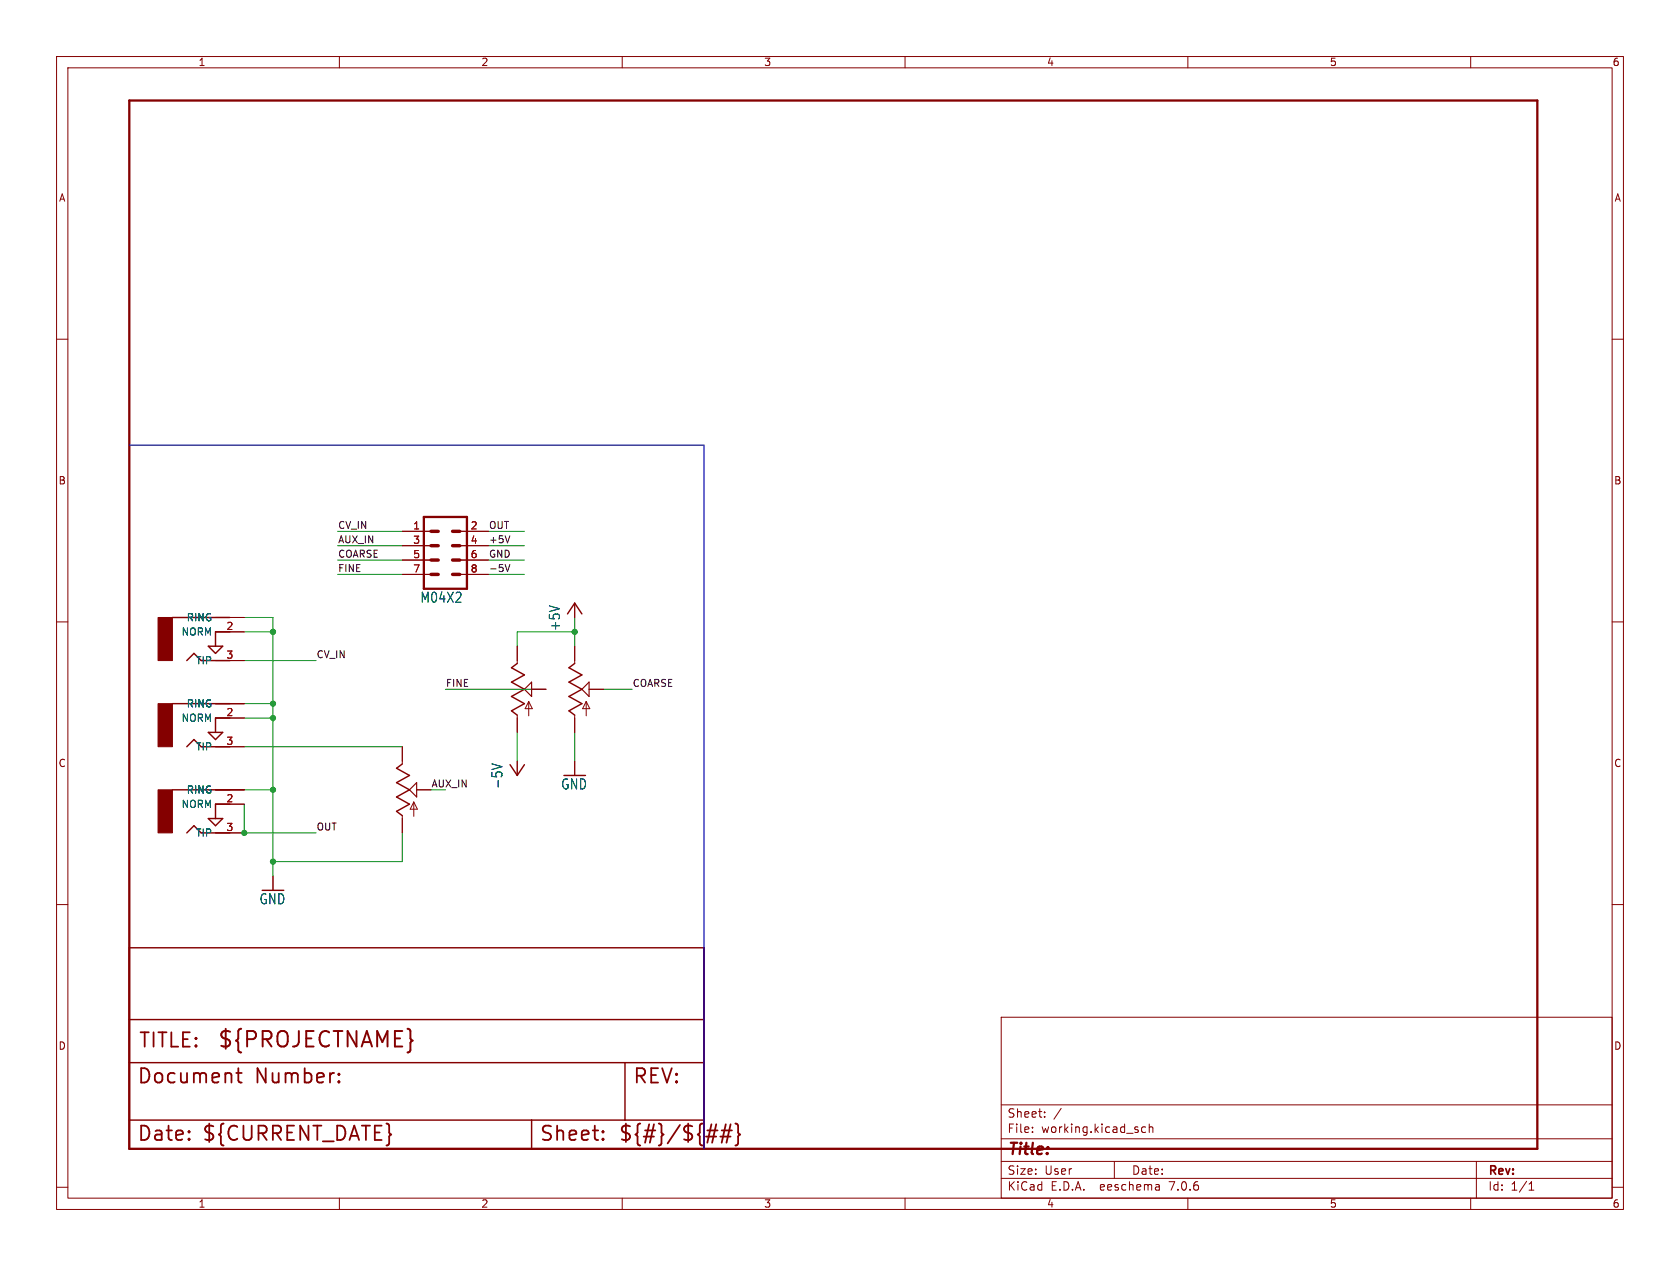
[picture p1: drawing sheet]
(kicad_sch (version 20230121) (generator eeschema)

 (paper "User" 297.002 223.926)

 (lib_symbols
  (symbol "working-eagle-import:+5V" (power) (in_bom yes) (on_board yes)
   (property "Reference" "#P+" (at 0 0 0) (effects (font (size 1.27 1.27)) hide))
   (property "Value" "+5V" (at -2.54 -5.08 90) (effects (font (size 1.778 1.5113)) (justify left bottom)))
   (property "Footprint" "" (at 0 0 0) (effects (font (size 1.27 1.27)) hide))
   (property "Datasheet" "" (at 0 0 0) (effects (font (size 1.27 1.27)) hide))
   (property "ki_locked" "" (at 0 0 0) (effects (font (size 1.27 1.27))))
   (symbol "+5V_1_0"
    (polyline (pts (xy 0 0) (xy -1.27 -1.905)) (stroke (width 0.254) (type solid)) (fill (type none)))
    (polyline (pts (xy 1.27 -1.905) (xy 0 0)) (stroke (width 0.254) (type solid)) (fill (type none)))
    (pin power_in line (at 0 -2.54 90) (length 2.54) (name "+5V" (effects (font (size 0 0)))) (number "1" (effects (font (size 0 0)))))))
  (symbol "working-eagle-import:-5V" (power) (in_bom yes) (on_board yes)
   (property "Reference" "#P-" (at 0 0 0) (effects (font (size 1.27 1.27)) hide))
   (property "Value" "-5V" (at -2.54 -2.54 90) (effects (font (size 1.778 1.5113)) (justify left bottom)))
   (property "Footprint" "" (at 0 0 0) (effects (font (size 1.27 1.27)) hide))
   (property "Datasheet" "" (at 0 0 0) (effects (font (size 1.27 1.27)) hide))
   (property "ki_locked" "" (at 0 0 0) (effects (font (size 1.27 1.27))))
   (symbol "-5V_1_0"
    (polyline (pts (xy -1.27 1.905) (xy 0 0)) (stroke (width 0.254) (type solid)) (fill (type none)))
    (polyline (pts (xy 0 0) (xy 1.27 1.905)) (stroke (width 0.254) (type solid)) (fill (type none)))
    (pin power_in line (at 0 2.54 270) (length 2.54) (name "-5V" (effects (font (size 0 0)))) (number "1" (effects (font (size 0 0)))))))
  (symbol "working-eagle-import:AUDIO-JACKERTHENVAR" (in_bom yes) (on_board yes)
   (property "Reference" "" (at -7.493 4.445 0) (effects (font (size 1.778 1.5113)) (justify left bottom) hide))
   (property "Value" "" (at 0 0 0) (effects (font (size 1.27 1.27)) hide))
   (property "Footprint" "working:ERTHENVAR-JACK" (at 0 0 0) (effects (font (size 1.27 1.27)) hide))
   (property "Datasheet" "" (at 0 0 0) (effects (font (size 1.27 1.27)) hide))
   (property "ki_locked" "" (at 0 0 0) (effects (font (size 1.27 1.27))))
   (symbol "AUDIO-JACKERTHENVAR_1_0"
    (rectangle (start -7.62 -5.08) (end -5.08 2.54) (stroke (width 0) (type default)) (fill (type outline)))
    (polyline (pts (xy -5.08 2.54) (xy 5.08 2.54)) (stroke (width 0.254) (type solid)) (fill (type none)))
    (polyline (pts (xy -2.54 -5.08) (xy -1.27 -3.81)) (stroke (width 0.254) (type solid)) (fill (type none)))
    (polyline (pts (xy -1.27 -3.81) (xy 0 -5.08)) (stroke (width 0.254) (type solid)) (fill (type none)))
    (polyline (pts (xy 0 -5.08) (xy 5.08 -5.08)) (stroke (width 0.254) (type solid)) (fill (type none)))
    (polyline (pts (xy 1.27 -2.54) (xy 2.54 -2.54)) (stroke (width 0.254) (type solid)) (fill (type none)))
    (polyline (pts (xy 2.54 -3.81) (xy 1.27 -2.54)) (stroke (width 0.254) (type solid)) (fill (type none)))
    (polyline (pts (xy 2.54 -2.54) (xy 2.54 0)) (stroke (width 0.254) (type solid)) (fill (type none)))
    (polyline (pts (xy 2.54 -2.54) (xy 3.81 -2.54)) (stroke (width 0.254) (type solid)) (fill (type none)))
    (polyline (pts (xy 3.81 -2.54) (xy 2.54 -3.81)) (stroke (width 0.254) (type solid)) (fill (type none)))
    (polyline (pts (xy 5.08 0) (xy 2.54 0)) (stroke (width 0.254) (type solid)) (fill (type none)))
    (pin bidirectional line (at 7.62 2.54 180) (length 5.08) (name "RING" (effects (font (size 1.27 1.27)))) (number "1@1" (effects (font (size 0 0)))))
    (pin bidirectional line (at 7.62 2.54 180) (length 5.08) (name "RING" (effects (font (size 1.27 1.27)))) (number "1@2" (effects (font (size 0 0)))))
    (pin bidirectional line (at 7.62 0 180) (length 5.08) (name "NORM" (effects (font (size 1.27 1.27)))) (number "2" (effects (font (size 1.27 1.27)))))
    (pin bidirectional line (at 7.62 -5.08 180) (length 5.08) (name "TIP" (effects (font (size 1.27 1.27)))) (number "3" (effects (font (size 1.27 1.27)))))))
  (symbol "working-eagle-import:FRAME-LETTER" (in_bom yes) (on_board yes)
   (property "Reference" "#FRAME" (at 0 0 0) (effects (font (size 1.27 1.27)) hide))
   (property "Value" "" (at 0 0 0) (effects (font (size 1.27 1.27)) hide))
   (property "Footprint" "" (at 0 0 0) (effects (font (size 1.27 1.27)) hide))
   (property "Datasheet" "" (at 0 0 0) (effects (font (size 1.27 1.27)) hide))
   (property "ki_locked" "" (at 0 0 0) (effects (font (size 1.27 1.27))))
   (symbol "FRAME-LETTER_1_0"
    (polyline (pts (xy 0 0) (xy 248.92 0)) (stroke (width 0.4064) (type solid)) (fill (type none)))
    (polyline (pts (xy 0 185.42) (xy 0 0)) (stroke (width 0.4064) (type solid)) (fill (type none)))
    (polyline (pts (xy 0 185.42) (xy 248.92 185.42)) (stroke (width 0.4064) (type solid)) (fill (type none)))
    (polyline (pts (xy 248.92 185.42) (xy 248.92 0)) (stroke (width 0.4064) (type solid)) (fill (type none))))
   (symbol "FRAME-LETTER_2_0"
    (polyline (pts (xy 0 0) (xy 0 5.08)) (stroke (width 0.254) (type solid)) (fill (type none)))
    (polyline (pts (xy 0 0) (xy 71.12 0)) (stroke (width 0.254) (type solid)) (fill (type none)))
    (polyline (pts (xy 0 5.08) (xy 0 15.24)) (stroke (width 0.254) (type solid)) (fill (type none)))
    (polyline (pts (xy 0 5.08) (xy 71.12 5.08)) (stroke (width 0.254) (type solid)) (fill (type none)))
    (polyline (pts (xy 0 15.24) (xy 0 22.86)) (stroke (width 0.254) (type solid)) (fill (type none)))
    (polyline (pts (xy 0 22.86) (xy 0 35.56)) (stroke (width 0.254) (type solid)) (fill (type none)))
    (polyline (pts (xy 0 22.86) (xy 101.6 22.86)) (stroke (width 0.254) (type solid)) (fill (type none)))
    (polyline (pts (xy 71.12 0) (xy 101.6 0)) (stroke (width 0.254) (type solid)) (fill (type none)))
    (polyline (pts (xy 71.12 5.08) (xy 71.12 0)) (stroke (width 0.254) (type solid)) (fill (type none)))
    (polyline (pts (xy 71.12 5.08) (xy 87.63 5.08)) (stroke (width 0.254) (type solid)) (fill (type none)))
    (polyline (pts (xy 87.63 5.08) (xy 101.6 5.08)) (stroke (width 0.254) (type solid)) (fill (type none)))
    (polyline (pts (xy 87.63 15.24) (xy 0 15.24)) (stroke (width 0.254) (type solid)) (fill (type none)))
    (polyline (pts (xy 87.63 15.24) (xy 87.63 5.08)) (stroke (width 0.254) (type solid)) (fill (type none)))
    (polyline (pts (xy 101.6 5.08) (xy 101.6 0)) (stroke (width 0.254) (type solid)) (fill (type none)))
    (polyline (pts (xy 101.6 15.24) (xy 87.63 15.24)) (stroke (width 0.254) (type solid)) (fill (type none)))
    (polyline (pts (xy 101.6 15.24) (xy 101.6 5.08)) (stroke (width 0.254) (type solid)) (fill (type none)))
    (polyline (pts (xy 101.6 22.86) (xy 101.6 15.24)) (stroke (width 0.254) (type solid)) (fill (type none)))
    (polyline (pts (xy 101.6 35.56) (xy 0 35.56)) (stroke (width 0.254) (type solid)) (fill (type none)))
    (polyline (pts (xy 101.6 35.56) (xy 101.6 22.86)) (stroke (width 0.254) (type solid)) (fill (type none)))
    (text "${#}/${##}" (at 86.36 1.27 0) (effects (font (size 2.54 2.54)) (justify left bottom)))
    (text "${CURRENT_DATE}" (at 12.7 1.27 0) (effects (font (size 2.54 2.54)) (justify left bottom)))
    (text "${PROJECTNAME}" (at 15.494 17.78 0) (effects (font (size 2.7432 2.7432)) (justify left bottom)))
    (text "Date:" (at 1.27 1.27 0) (effects (font (size 2.54 2.54)) (justify left bottom)))
    (text "Document Number:" (at 1.27 11.43 0) (effects (font (size 2.54 2.54)) (justify left bottom)))
    (text "REV:" (at 88.9 11.43 0) (effects (font (size 2.54 2.54)) (justify left bottom)))
    (text "Sheet:" (at 72.39 1.27 0) (effects (font (size 2.54 2.54)) (justify left bottom)))
    (text "TITLE:" (at 1.524 17.78 0) (effects (font (size 2.54 2.54)) (justify left bottom)))))
  (symbol "working-eagle-import:GND" (power) (in_bom yes) (on_board yes)
   (property "Reference" "#GND" (at 0 0 0) (effects (font (size 1.27 1.27)) hide))
   (property "Value" "GND" (at -2.54 -2.54 0) (effects (font (size 1.778 1.5113)) (justify left bottom)))
   (property "Footprint" "" (at 0 0 0) (effects (font (size 1.27 1.27)) hide))
   (property "Datasheet" "" (at 0 0 0) (effects (font (size 1.27 1.27)) hide))
   (property "ki_locked" "" (at 0 0 0) (effects (font (size 1.27 1.27))))
   (symbol "GND_1_0"
    (polyline (pts (xy -1.905 0) (xy 1.905 0)) (stroke (width 0.254) (type solid)) (fill (type none)))
    (pin power_in line (at 0 2.54 270) (length 2.54) (name "GND" (effects (font (size 0 0)))) (number "1" (effects (font (size 0 0)))))))
  (symbol "working-eagle-import:M04X2" (in_bom yes) (on_board yes)
   (property "Reference" "" (at -4.064 8.382 0) (effects (font (size 1.778 1.5113)) (justify left bottom) hide))
   (property "Value" "" (at -4.572 -7.62 0) (effects (font (size 1.778 1.5113)) (justify left bottom)))
   (property "Footprint" "working:2X4" (at 0 0 0) (effects (font (size 1.27 1.27)) hide))
   (property "Datasheet" "" (at 0 0 0) (effects (font (size 1.27 1.27)) hide))
   (property "ki_locked" "" (at 0 0 0) (effects (font (size 1.27 1.27))))
   (symbol "M04X2_1_0"
    (polyline (pts (xy -3.81 7.62) (xy -3.81 -5.08)) (stroke (width 0.4064) (type solid)) (fill (type none)))
    (polyline (pts (xy -3.81 7.62) (xy 3.81 7.62)) (stroke (width 0.4064) (type solid)) (fill (type none)))
    (polyline (pts (xy -1.27 -2.54) (xy -2.54 -2.54)) (stroke (width 0.6096) (type solid)) (fill (type none)))
    (polyline (pts (xy -1.27 0) (xy -2.54 0)) (stroke (width 0.6096) (type solid)) (fill (type none)))
    (polyline (pts (xy -1.27 2.54) (xy -2.54 2.54)) (stroke (width 0.6096) (type solid)) (fill (type none)))
    (polyline (pts (xy -1.27 5.08) (xy -2.54 5.08)) (stroke (width 0.6096) (type solid)) (fill (type none)))
    (polyline (pts (xy 1.27 -2.54) (xy 2.54 -2.54)) (stroke (width 0.6096) (type solid)) (fill (type none)))
    (polyline (pts (xy 1.27 0) (xy 2.54 0)) (stroke (width 0.6096) (type solid)) (fill (type none)))
    (polyline (pts (xy 1.27 2.54) (xy 2.54 2.54)) (stroke (width 0.6096) (type solid)) (fill (type none)))
    (polyline (pts (xy 1.27 5.08) (xy 2.54 5.08)) (stroke (width 0.6096) (type solid)) (fill (type none)))
    (polyline (pts (xy 3.81 -5.08) (xy -3.81 -5.08)) (stroke (width 0.4064) (type solid)) (fill (type none)))
    (polyline (pts (xy 3.81 -5.08) (xy 3.81 7.62)) (stroke (width 0.4064) (type solid)) (fill (type none)))
    (pin passive line (at -7.62 5.08 0) (length 5.08) (name "1" (effects (font (size 0 0)))) (number "1" (effects (font (size 1.27 1.27)))))
    (pin passive line (at 7.62 5.08 180) (length 5.08) (name "2" (effects (font (size 0 0)))) (number "2" (effects (font (size 1.27 1.27)))))
    (pin passive line (at -7.62 2.54 0) (length 5.08) (name "3" (effects (font (size 0 0)))) (number "3" (effects (font (size 1.27 1.27)))))
    (pin passive line (at 7.62 2.54 180) (length 5.08) (name "4" (effects (font (size 0 0)))) (number "4" (effects (font (size 1.27 1.27)))))
    (pin passive line (at -7.62 0 0) (length 5.08) (name "5" (effects (font (size 0 0)))) (number "5" (effects (font (size 1.27 1.27)))))
    (pin passive line (at 7.62 0 180) (length 5.08) (name "6" (effects (font (size 0 0)))) (number "6" (effects (font (size 1.27 1.27)))))
    (pin passive line (at -7.62 -2.54 0) (length 5.08) (name "7" (effects (font (size 0 0)))) (number "7" (effects (font (size 1.27 1.27)))))
    (pin passive line (at 7.62 -2.54 180) (length 5.08) (name "8" (effects (font (size 0 0)))) (number "8" (effects (font (size 1.27 1.27)))))))
  (symbol "working-eagle-import:POTPDB12" (in_bom yes) (on_board yes)
   (property "Reference" "" (at 5.08 -10.16 90) (effects (font (size 1.778 1.5113)) (justify left bottom) hide))
   (property "Value" "" (at -2.54 -10.16 90) (effects (font (size 1.778 1.5113)) (justify left bottom) hide))
   (property "Footprint" "working:PDB12" (at 0 0 0) (effects (font (size 1.27 1.27)) hide))
   (property "Datasheet" "" (at 0 0 0) (effects (font (size 1.27 1.27)) hide))
   (property "ki_locked" "" (at 0 0 0) (effects (font (size 1.27 1.27))))
   (symbol "POTPDB12_1_0"
    (polyline (pts (xy -1.016 -3.81) (xy 1.27 -2.54)) (stroke (width 0.254) (type solid)) (fill (type none)))
    (polyline (pts (xy -1.016 -1.27) (xy 1.27 0)) (stroke (width 0.254) (type solid)) (fill (type none)))
    (polyline (pts (xy -1.016 1.27) (xy 1.27 2.54)) (stroke (width 0.254) (type solid)) (fill (type none)))
    (polyline (pts (xy -1.016 3.81) (xy 0 4.572)) (stroke (width 0.254) (type solid)) (fill (type none)))
    (polyline (pts (xy 0 -5.08) (xy 0 -4.572)) (stroke (width 0.1524) (type solid)) (fill (type none)))
    (polyline (pts (xy 0 -4.572) (xy -1.016 -3.81)) (stroke (width 0.254) (type solid)) (fill (type none)))
    (polyline (pts (xy 0 4.572) (xy 0 5.08)) (stroke (width 0.1524) (type solid)) (fill (type none)))
    (polyline (pts (xy 1.27 -2.54) (xy -1.016 -1.27)) (stroke (width 0.254) (type solid)) (fill (type none)))
    (polyline (pts (xy 1.27 0) (xy -1.016 1.27)) (stroke (width 0.254) (type solid)) (fill (type none)))
    (polyline (pts (xy 1.27 0) (xy 2.54 1.27)) (stroke (width 0.2032) (type solid)) (fill (type none)))
    (polyline (pts (xy 1.27 2.54) (xy -1.016 3.81)) (stroke (width 0.254) (type solid)) (fill (type none)))
    (polyline (pts (xy 1.397 -3.429) (xy 2.032 -2.159)) (stroke (width 0.1524) (type solid)) (fill (type none)))
    (polyline (pts (xy 2.032 -4.699) (xy 2.032 -2.159)) (stroke (width 0.1524) (type solid)) (fill (type none)))
    (polyline (pts (xy 2.032 -2.159) (xy 2.667 -3.429)) (stroke (width 0.1524) (type solid)) (fill (type none)))
    (polyline (pts (xy 2.54 -1.27) (xy 1.27 0)) (stroke (width 0.2032) (type solid)) (fill (type none)))
    (polyline (pts (xy 2.54 1.27) (xy 2.54 -1.27)) (stroke (width 0.2032) (type solid)) (fill (type none)))
    (polyline (pts (xy 2.667 -3.429) (xy 1.397 -3.429)) (stroke (width 0.1524) (type solid)) (fill (type none)))
    (pin passive line (at 0 -7.62 90) (length 2.54) (name "A" (effects (font (size 0 0)))) (number "1" (effects (font (size 0 0)))))
    (pin passive line (at 5.08 0 180) (length 2.54) (name "S" (effects (font (size 0 0)))) (number "2" (effects (font (size 0 0)))))
    (pin passive line (at 0 7.62 270) (length 2.54) (name "E" (effects (font (size 0 0)))) (number "3" (effects (font (size 0 0))))))))

 (junction (at 48.26 139.7) (diameter 0) (color 0 0 0 0))
 (junction (at 48.26 124.46) (diameter 0) (color 0 0 0 0))
 (junction (at 48.26 127) (diameter 0) (color 0 0 0 0))
 (junction (at 48.26 111.76) (diameter 0) (color 0 0 0 0))
 (junction (at 101.6 111.76) (diameter 0) (color 0 0 0 0))
 (junction (at 48.26 152.4) (diameter 0) (color 0 0 0 0))
 (junction (at 43.18 147.32) (diameter 0) (color 0 0 0 0))

 (wire (pts (xy 43.18 147.32) (xy 55.88 147.32)) (stroke (width 0.1524) (type solid)))
 (wire (pts (xy 43.18 142.24) (xy 43.18 147.32)) (stroke (width 0.1524) (type solid)))
 (wire (pts (xy 43.18 109.22) (xy 48.26 109.22)) (stroke (width 0.1524) (type solid)))
 (wire (pts (xy 71.12 93.98) (xy 59.69 93.98)) (stroke (width 0.1524) (type solid)))
 (wire (pts (xy 48.26 139.7) (xy 48.26 152.4)) (stroke (width 0.1524) (type solid)))
 (wire (pts (xy 43.18 127) (xy 48.26 127)) (stroke (width 0.1524) (type solid)))
 (wire (pts (xy 86.36 101.6) (xy 92.71 101.6)) (stroke (width 0.1524) (type solid)))
 (wire (pts (xy 71.12 152.4) (xy 48.26 152.4)) (stroke (width 0.1524) (type solid)))
 (wire (pts (xy 48.26 124.46) (xy 48.26 127)) (stroke (width 0.1524) (type solid)))
 (wire (pts (xy 43.18 132.08) (xy 71.12 132.08)) (stroke (width 0.1524) (type solid)))
 (wire (pts (xy 71.12 99.06) (xy 59.69 99.06)) (stroke (width 0.1524) (type solid)))
 (wire (pts (xy 71.12 147.32) (xy 71.12 152.4)) (stroke (width 0.1524) (type solid)))
 (wire (pts (xy 48.26 152.4) (xy 48.26 154.94)) (stroke (width 0.1524) (type solid)))
 (wire (pts (xy 101.6 111.76) (xy 101.6 109.22)) (stroke (width 0.1524) (type solid)))
 (wire (pts (xy 106.68 121.92) (xy 111.76 121.92)) (stroke (width 0.1524) (type solid)))
 (wire (pts (xy 86.36 96.52) (xy 92.71 96.52)) (stroke (width 0.1524) (type solid)))
 (wire (pts (xy 48.26 127) (xy 48.26 139.7)) (stroke (width 0.1524) (type solid)))
 (wire (pts (xy 71.12 101.6) (xy 59.69 101.6)) (stroke (width 0.1524) (type solid)))
 (wire (pts (xy 86.36 99.06) (xy 92.71 99.06)) (stroke (width 0.1524) (type solid)))
 (wire (pts (xy 91.44 111.76) (xy 91.44 114.3)) (stroke (width 0.1524) (type solid)))
 (wire (pts (xy 43.18 111.76) (xy 48.26 111.76)) (stroke (width 0.1524) (type solid)))
 (wire (pts (xy 91.44 129.54) (xy 91.44 134.62)) (stroke (width 0.1524) (type solid)))
 (wire (pts (xy 48.26 109.22) (xy 48.26 111.76)) (stroke (width 0.1524) (type solid)))
 (wire (pts (xy 71.12 96.52) (xy 59.69 96.52)) (stroke (width 0.1524) (type solid)))
 (wire (pts (xy 76.2 139.7) (xy 78.74 139.7)) (stroke (width 0.1524) (type solid)))
 (wire (pts (xy 48.26 111.76) (xy 48.26 124.46)) (stroke (width 0.1524) (type solid)))
 (wire (pts (xy 43.18 124.46) (xy 48.26 124.46)) (stroke (width 0.1524) (type solid)))
 (wire (pts (xy 43.18 116.84) (xy 55.88 116.84)) (stroke (width 0.1524) (type solid)))
 (wire (pts (xy 96.52 121.92) (xy 78.74 121.92)) (stroke (width 0.1524) (type solid)))
 (wire (pts (xy 101.6 114.3) (xy 101.6 111.76)) (stroke (width 0.1524) (type solid)))
 (wire (pts (xy 101.6 129.54) (xy 101.6 134.62)) (stroke (width 0.1524) (type solid)))
 (polyline (pts (xy 124.46 203.2) (xy 124.46 78.74)) (stroke (width 0.2032) (type solid)))

 (wire (pts (xy 43.18 139.7) (xy 48.26 139.7)) (stroke (width 0.1524) (type solid)))
 (polyline (pts (xy 124.46 78.74) (xy 22.86 78.74)) (stroke (width 0.2032) (type solid)))

 (wire (pts (xy 86.36 93.98) (xy 92.71 93.98)) (stroke (width 0.1524) (type solid)))
 (wire (pts (xy 91.44 111.76) (xy 101.6 111.76)) (stroke (width 0.1524) (type solid)))

 (label "OUT" (at 55.88 147.32 0) (fields_autoplaced) (effects (font (size 1.2446 1.2446)) (justify left bottom)))
 (label "FINE" (at 59.69 101.6 0) (fields_autoplaced) (effects (font (size 1.2446 1.2446)) (justify left bottom)))
 (label "GND" (at 86.36 99.06 0) (fields_autoplaced) (effects (font (size 1.2446 1.2446)) (justify left bottom)))
 (label "AUX_IN" (at 76.2 139.7 0) (fields_autoplaced) (effects (font (size 1.2446 1.2446)) (justify left bottom)))
 (label "-5V" (at 86.36 101.6 0) (fields_autoplaced) (effects (font (size 1.2446 1.2446)) (justify left bottom)))
 (label "COARSE" (at 111.76 121.92 0) (fields_autoplaced) (effects (font (size 1.2446 1.2446)) (justify left bottom)))
 (label "FINE" (at 78.74 121.92 0) (fields_autoplaced) (effects (font (size 1.2446 1.2446)) (justify left bottom)))
 (label "CV_IN" (at 55.88 116.84 0) (fields_autoplaced) (effects (font (size 1.2446 1.2446)) (justify left bottom)))
 (label "CV_IN" (at 59.69 93.98 0) (fields_autoplaced) (effects (font (size 1.2446 1.2446)) (justify left bottom)))
 (label "OUT" (at 86.36 93.98 0) (fields_autoplaced) (effects (font (size 1.2446 1.2446)) (justify left bottom)))
 (label "AUX_IN" (at 59.69 96.52 0) (fields_autoplaced) (effects (font (size 1.2446 1.2446)) (justify left bottom)))
 (label "+5V" (at 86.36 96.52 0) (fields_autoplaced) (effects (font (size 1.2446 1.2446)) (justify left bottom)))
 (label "COARSE" (at 59.69 99.06 0) (fields_autoplaced) (effects (font (size 1.2446 1.2446)) (justify left bottom)))

 (symbol (lib_id "working-eagle-import:AUDIO-JACKERTHENVAR") (at 35.56 127 0) (unit 1) (in_bom yes) (on_board yes) (dnp no)
  (property "Reference" "AUX_IN0" (at 28.067 122.555 0) (effects (font (size 1.778 1.5113)) (justify left bottom) hide))
  (property "Value" "AUDIO-JACKERTHENVAR" (at 35.56 127 0) (effects (font (size 1.27 1.27)) hide))
  (property "Footprint" "working:ERTHENVAR-JACK" (at 35.56 127 0) (effects (font (size 1.27 1.27)) hide))
  (property "Datasheet" "" (at 35.56 127 0) (effects (font (size 1.27 1.27)) hide)) (pin "1@1") (pin "1@2") (pin "2") (pin "3"))

 (symbol (lib_id "working-eagle-import:-5V") (at 91.44 137.16 0) (unit 1) (in_bom yes) (on_board yes) (dnp no)
  (property "Reference" "#P-1" (at 91.44 137.16 0) (effects (font (size 1.27 1.27)) hide))
  (property "Value" "-5V" (at 88.9 139.7 90) (effects (font (size 1.778 1.5113)) (justify left bottom)))
  (property "Footprint" "" (at 91.44 137.16 0) (effects (font (size 1.27 1.27)) hide))
  (property "Datasheet" "" (at 91.44 137.16 0) (effects (font (size 1.27 1.27)) hide)) (pin "1"))

 (symbol (lib_id "working-eagle-import:+5V") (at 101.6 106.68 0) (unit 1) (in_bom yes) (on_board yes) (dnp no)
  (property "Reference" "#P+1" (at 101.6 106.68 0) (effects (font (size 1.27 1.27)) hide))
  (property "Value" "+5V" (at 99.06 111.76 90) (effects (font (size 1.778 1.5113)) (justify left bottom)))
  (property "Footprint" "" (at 101.6 106.68 0) (effects (font (size 1.27 1.27)) hide))
  (property "Datasheet" "" (at 101.6 106.68 0) (effects (font (size 1.27 1.27)) hide)) (pin "1"))

 (symbol (lib_id "working-eagle-import:POTPDB12") (at 101.6 121.92 0) (unit 1) (in_bom yes) (on_board yes) (dnp no)
  (property "Reference" "P2" (at 106.68 132.08 90) (effects (font (size 1.778 1.5113)) (justify left bottom) hide))
  (property "Value" "100KB" (at 99.06 132.08 90) (effects (font (size 1.778 1.5113)) (justify left bottom) hide))
  (property "Footprint" "working:PDB12" (at 101.6 121.92 0) (effects (font (size 1.27 1.27)) hide))
  (property "Datasheet" "" (at 101.6 121.92 0) (effects (font (size 1.27 1.27)) hide)) (pin "1") (pin "2") (pin "3"))

 (symbol (lib_id "working-eagle-import:GND") (at 101.6 137.16 0) (unit 1) (in_bom yes) (on_board yes) (dnp no)
  (property "Reference" "#GND2" (at 101.6 137.16 0) (effects (font (size 1.27 1.27)) hide))
  (property "Value" "GND" (at 99.06 139.7 0) (effects (font (size 1.778 1.5113)) (justify left bottom)))
  (property "Footprint" "" (at 101.6 137.16 0) (effects (font (size 1.27 1.27)) hide))
  (property "Datasheet" "" (at 101.6 137.16 0) (effects (font (size 1.27 1.27)) hide)) (pin "1"))

 (symbol (lib_id "working-eagle-import:FRAME-LETTER") (at 22.86 203.2 0) (unit 2) (in_bom yes) (on_board yes) (dnp no)
  (property "Reference" "#FRAME1" (at 22.86 203.2 0) (effects (font (size 1.27 1.27)) hide))
  (property "Value" "FRAME-LETTER" (at 22.86 203.2 0) (effects (font (size 1.27 1.27)) hide))
  (property "Footprint" "" (at 22.86 203.2 0) (effects (font (size 1.27 1.27)) hide))
  (property "Datasheet" "" (at 22.86 203.2 0) (effects (font (size 1.27 1.27)) hide)))

 (symbol (lib_id "working-eagle-import:GND") (at 48.26 157.48 0) (unit 1) (in_bom yes) (on_board yes) (dnp no)
  (property "Reference" "#GND1" (at 48.26 157.48 0) (effects (font (size 1.27 1.27)) hide))
  (property "Value" "GND" (at 45.72 160.02 0) (effects (font (size 1.778 1.5113)) (justify left bottom)))
  (property "Footprint" "" (at 48.26 157.48 0) (effects (font (size 1.27 1.27)) hide))
  (property "Datasheet" "" (at 48.26 157.48 0) (effects (font (size 1.27 1.27)) hide)) (pin "1"))

 (symbol (lib_id "working-eagle-import:M04X2") (at 78.74 99.06 0) (unit 1) (in_bom yes) (on_board yes) (dnp no)
  (property "Reference" "PIGGY0" (at 74.676 90.678 0) (effects (font (size 1.778 1.5113)) (justify left bottom) hide))
  (property "Value" "M04X2" (at 74.168 106.68 0) (effects (font (size 1.778 1.5113)) (justify left bottom)))
  (property "Footprint" "working:2X4" (at 78.74 99.06 0) (effects (font (size 1.27 1.27)) hide))
  (property "Datasheet" "" (at 78.74 99.06 0) (effects (font (size 1.27 1.27)) hide)) (pin "1") (pin "2") (pin "3") (pin "4") (pin "5") (pin "6") (pin "7") (pin "8"))

 (symbol (lib_id "working-eagle-import:POTPDB12") (at 91.44 121.92 0) (unit 1) (in_bom yes) (on_board yes) (dnp no)
  (property "Reference" "P3" (at 96.52 132.08 90) (effects (font (size 1.778 1.5113)) (justify left bottom) hide))
  (property "Value" "100KB" (at 88.9 132.08 90) (effects (font (size 1.778 1.5113)) (justify left bottom) hide))
  (property "Footprint" "working:PDB12" (at 91.44 121.92 0) (effects (font (size 1.27 1.27)) hide))
  (property "Datasheet" "" (at 91.44 121.92 0) (effects (font (size 1.27 1.27)) hide)) (pin "1") (pin "2") (pin "3"))

 (symbol (lib_id "working-eagle-import:AUDIO-JACKERTHENVAR") (at 35.56 111.76 0) (unit 1) (in_bom yes) (on_board yes) (dnp no)
  (property "Reference" "CV_IN0" (at 28.067 107.315 0) (effects (font (size 1.778 1.5113)) (justify left bottom) hide))
  (property "Value" "AUDIO-JACKERTHENVAR" (at 35.56 111.76 0) (effects (font (size 1.27 1.27)) hide))
  (property "Footprint" "working:ERTHENVAR-JACK" (at 35.56 111.76 0) (effects (font (size 1.27 1.27)) hide))
  (property "Datasheet" "" (at 35.56 111.76 0) (effects (font (size 1.27 1.27)) hide)) (pin "1@1") (pin "1@2") (pin "2") (pin "3"))

 (symbol (lib_id "working-eagle-import:POTPDB12") (at 71.12 139.7 0) (unit 1) (in_bom yes) (on_board yes) (dnp no)
  (property "Reference" "P1" (at 76.2 149.86 90) (effects (font (size 1.778 1.5113)) (justify left bottom) hide))
  (property "Value" "100KB" (at 68.58 149.86 90) (effects (font (size 1.778 1.5113)) (justify left bottom) hide))
  (property "Footprint" "working:PDB12" (at 71.12 139.7 0) (effects (font (size 1.27 1.27)) hide))
  (property "Datasheet" "" (at 71.12 139.7 0) (effects (font (size 1.27 1.27)) hide)) (pin "1") (pin "2") (pin "3"))

 (symbol (lib_id "working-eagle-import:AUDIO-JACKERTHENVAR") (at 35.56 142.24 0) (unit 1) (in_bom yes) (on_board yes) (dnp no)
  (property "Reference" "OUT0" (at 28.067 137.795 0) (effects (font (size 1.778 1.5113)) (justify left bottom) hide))
  (property "Value" "AUDIO-JACKERTHENVAR" (at 35.56 142.24 0) (effects (font (size 1.27 1.27)) hide))
  (property "Footprint" "working:ERTHENVAR-JACK" (at 35.56 142.24 0) (effects (font (size 1.27 1.27)) hide))
  (property "Datasheet" "" (at 35.56 142.24 0) (effects (font (size 1.27 1.27)) hide)) (pin "1@1") (pin "1@2") (pin "2") (pin "3"))

 (symbol (lib_id "working-eagle-import:FRAME-LETTER") (at 22.86 203.2 0) (unit 1) (in_bom yes) (on_board yes) (dnp no)
  (property "Reference" "#FRAME1" (at 22.86 203.2 0) (effects (font (size 1.27 1.27)) hide))
  (property "Value" "FRAME-LETTER" (at 22.86 203.2 0) (effects (font (size 1.27 1.27)) hide))
  (property "Footprint" "" (at 22.86 203.2 0) (effects (font (size 1.27 1.27)) hide))
  (property "Datasheet" "" (at 22.86 203.2 0) (effects (font (size 1.27 1.27)) hide)))

 (sheet_instances (path "" (page "1"))))
